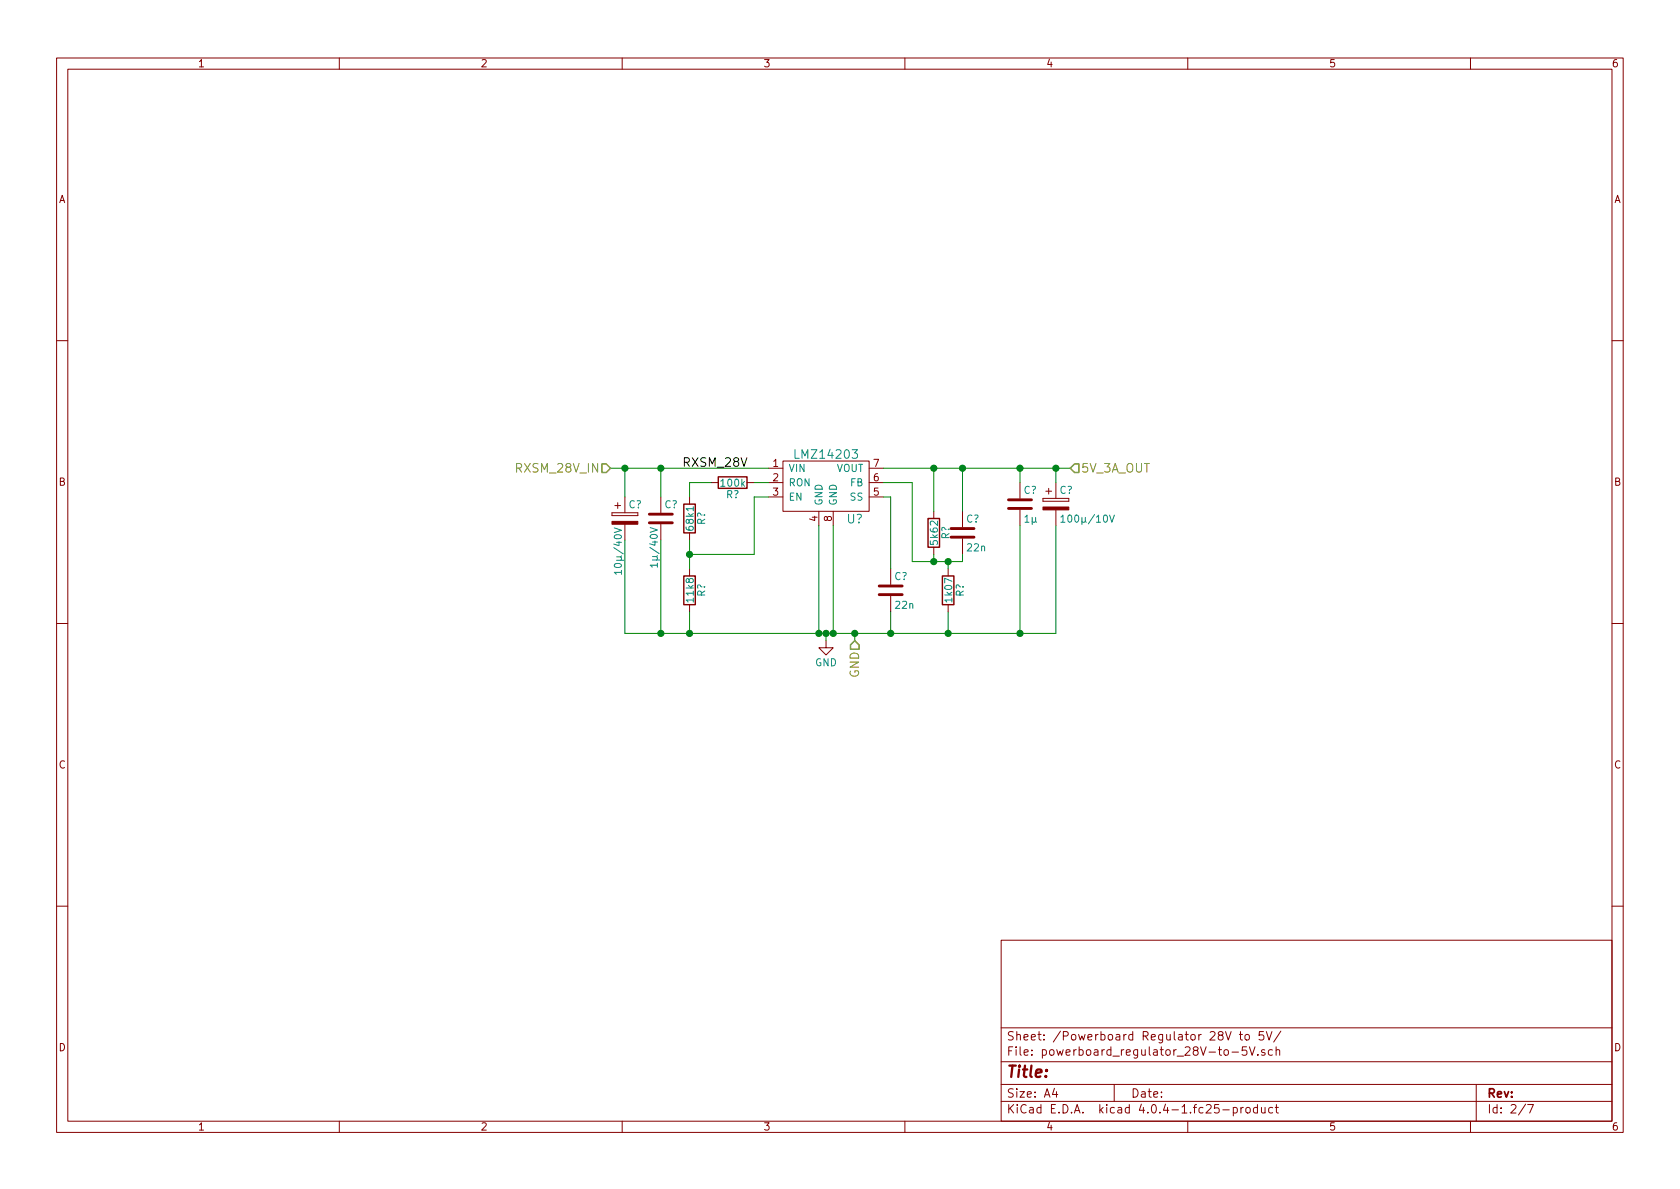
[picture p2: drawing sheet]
<svg xmlns="http://www.w3.org/2000/svg" width="297mm" height="210mm" viewBox="0 0 297 210" stroke-linecap="round" stroke-linejoin="round" font-family="sans-serif">
<g fill="none" stroke="#840000" stroke-width=".18">
<path d="M10 10.3h277v189.9h-277zM12 12.2h273v186.1h-273zM60 10.3v1.9M110 10.3v1.9M160 10.3v1.9M210 10.3v1.9M260 10.3v1.9M10 60.2h2M285 60.2h2M108.2 90.7v.5zM108.2 91.2h4.6zM108.2 90.7h4.6z"/>
<path d="M108.7 89.4h1M109.2 88.9v1M110.5 87.9v2.8M110.5 92.7v2.8M112.8 90.7v.5zM116.8 87.9v2.8M116.8 92.7v2.8M121.9 87.9v1.2M121.9 94.2v1.3M125.7 85.3h1.3M132.1 85.3h1.2M135.9 82.8h2.5"/>
<path d="M135.9 85.3h2.5M135.9 87.9h2.5M138.4 81.5h15.3v8.9h-15.3zM144.8 90.4v2.6M147.3 90.4v2.6M153.7 82.8h2.5M153.7 85.3h2.5M153.7 87.9h2.5M165.1 90.4v1.3M165.1 96.8v1.2M170.2 90.4v2.8M170.2 95.2v2.8"/>
<path d="M180.3 85.3v2.8M180.3 90.2v2.8M184.4 88.1v.5zM184.4 88.6h4.6zM184.4 88.1h4.6zM184.9 86.9h1M185.4 86.4v1M186.7 85.3v2.8M186.7 90.2v2.8M189 88.1v.5zM10 110.3h2M121.9 100.6v1.2"/>
<path d="M121.9 106.9v1.3M146 113.3v1.2h1.3l-1.3 1.3-1.2-1.3h1.2M157.5 100.6v2.8M157.5 105.4v2.8M167.6 100.6v1.2M167.6 106.9v1.3M285 110.3h2M10 160.2h2M177 166.3h108v32h-108zM285 160.2h2M60 198.3v1.9M110 198.3v1.9"/>
<path d="M160 198.3v1.9M177 194.8h108M177 191.8h108M177 187.8h108M177 181.8h108M186.4 192.5l-.3 1h.9M186.8 193v1M197 191.8v3M210 198.3v1.9M216.2 196.3h1.1M216.7 182.4l.5 1.5 .5-1.5M217.8 186h1.2"/>
<path d="M218.1 195.9l.4-.1 .3 .3-.2 .6h-.5M218.1 195.8v1.5M219.1 182.9h.6M219.3 182.4v1.3l.4 .2M219.4 195.8v1M219.8 195.8l-.4 .3M220.2 183.1l.2-.2 .4 .2 .1 .5-.1 .2-.4 .1-.2-.1zM220.3 196l.2-.2 .5 .2 .1 .5-.2 .2-.4 .1-.2-.1zM220.4 185.1h-.7l-.1 .7 .2-.1h.5l.2 .3-.1 .5-.2 .1-.6-.1M220.9 185.1l.5 1.5 .5-1.5M222.3 195.9l-.4-.1-.3 .3 .1 .6 .2 .1 .4-.1M222.3 195.3v1.5"/>
<path d="M222.4 186.5v.1M223 195.8l.1 .9 .4 .1 .2-.1M223.4 182.4h-.7l-.1 .7 .2-.1 .5 .1 .2 .2-.1 .5-.2 .1-.6-.1M223.6 185.7a.37 .37 0 0 0-.6 .1l.1 .2 .5 .2 .1 .1-.2 .3-.5-.1M223.7 195.8v1M223.9 182.4l.5 1.5 .5-1.5M225 185.7l-.5-.1-.2 .3v.6l.2 .1 .5-.1M225 195.9l-.4-.1-.3 .3 .1 .6 .2 .1 .4-.1M225.5 195.8h.5M225.6 185.7l.2-.1 .4 .1 .1 .9M225.6 185.1v1.5M225.7 195.3v1.3l.3 .2"/>
<path d="M226.5 182.3l-1.3 2M260 198.3v1.9M261 191.8v6.5M269.7 195.2l-1.2 2M270.1 195.3h1l-.6 1.5"/>
</g>
<g fill="#840000" stroke="#840000" stroke-width=".18">
<path d="M108.2 92.2h4.6v.5h-4.6z"/>
<path d="M184.4 89.7h4.6v.5h-4.6z"/>
</g>
<path d="M108.6 93.3l1.3 .5-1.3 .4M115 93.3l1.2 .4-1.2 .4M116.2 99.9h-1.2l.3 .4M116.2 99.6v.7M187.6 91.4l.3-.3v1.2M187.6 92.3h.7M196.2 91.1l.4 1.2 .4-1.2M109.9 101.2h-1.3l.4 .4M109.9 100.9v.7" fill="none" stroke="#008484" stroke-width=".18"/>
<path d="M114.8 92.5h4.1M114.8 90.9h4.1M168.1 95h4.1M168.1 93.5h4.1M178.3 89.9h4.1M178.3 88.4h4.1M155.4 105.2h4.1M155.4 103.6h4.1" fill="none" stroke="#840000" stroke-width=".51"/>
<path d="M120.9 89.1h2v5.1h-2zM127 84.3h5.1v2.1h-5.1zM164.1 91.7h2v5.1h-2zM120.9 101.8h2v5.1h-2zM166.6 101.8h2.1v5.1h-2.1z" fill="none" stroke="#840000" stroke-width=".25"/>
<g fill="none" stroke="#008400" stroke-width=".18">
<path d="M107.9 82.8h28M110.5 82.8v5.1M116.8 82.8v5.1M116.8 95.5v16.5M121.9 95.5v5.1M125.7 85.3h-3.8v2.6M133.3 85.3h2.6M135.9 87.9h-2.6v10.1h-11.4M144.8 93v19M147.3 93v19M156.2 82.8h33M156.2 85.3h5.1v14h8.9v-1.3"/>
<path d="M156.2 87.9h1.3v12.7M165.1 82.8v7.6M165.1 98v1.3M167.6 99.3v1.3M170.2 82.8v7.6M180.3 82.8v2.5M180.3 93v19M186.7 93v19h-76.2v-16.5M186.7 82.8v2.5M121.9 108.2v3.8M146 112v1.3M151.1 112v1.3"/>
<path d="M157.5 108.2v3.8M167.6 108.2v3.8"/>
</g>
<g fill="#008400" stroke="#008400" stroke-width=".25">
<circle cx="165.1" cy="82.8" r=".51"/>
<circle cx="170.2" cy="82.8" r=".51"/>
<circle cx="165.1" cy="99.3" r=".51"/>
<circle cx="167.6" cy="99.3" r=".51"/>
<circle cx="146.1" cy="112" r=".51"/>
<circle cx="121.9" cy="98" r=".51"/>
<circle cx="116.8" cy="82.8" r=".51"/>
<circle cx="121.9" cy="112" r=".51"/>
<circle cx="116.8" cy="112" r=".51"/>
<circle cx="157.5" cy="112" r=".51"/>
<circle cx="167.6" cy="112" r=".51"/>
<circle cx="180.3" cy="112" r=".51"/>
<circle cx="180.3" cy="82.8" r=".51"/>
<circle cx="186.7" cy="82.8" r=".51"/>
<circle cx="144.8" cy="112" r=".51"/>
<circle cx="147.3" cy="112" r=".51"/>
<circle cx="110.5" cy="82.8" r=".51"/>
<circle cx="151.1" cy="112" r=".51"/>
</g>
<path d="M106.4 82h.8l.7 .8-.7 .8h-.8zM190 82h.8v1.6h-.8l-.8-.8zM151.1 113.3l.8 .7v.8h-1.5v-.8z" fill="none" stroke="#848400" stroke-width=".25"/>
<text font-size="2.8" fill="#840000" x="178" y="190.5">Title:</text>
<g font-size="2.1" fill="#848400">
<text x="91.6" y="83.6">RXSM_28V_IN</text>
<text x="191.2" y="83.6">5V_3A_OUT</text>
<text x="151.9" y="119.9" transform="rotate(-90 151.9 119.9)">GND</text>
</g>
<text font-size="2.1" x="120.6" y="82.5">RXSM_28V</text>
<g font-size="2.1" fill="#008484">
<text x="140.9" y="81.1">LMZ14203</text>
<text x="149.7" y="92.6">U?</text>
</g>
<g font-size="2.1" fill="#840000">
<text x="178" y="184">Sheet: /Powerboard Regulator 28V to 5V/</text>
<text x="178" y="186.7">File: powerboard_regulator_28V-to-5V.sch</text>
<text x="178" y="196.9">KiCad E.D.A. kicad 4.0.4-1.fc25-product</text>
<text x="178" y="194.1">Size: A4</text>
<text x="200" y="194.1">Date:</text>
<text x="263" y="194.1">Rev:</text>
<text x="263" y="196.9">Id: 2/7</text>
</g>
<g font-size="1.8" fill="#840000">
<text x="35" y="11.9">1</text>
<text x="85" y="11.9">2</text>
<text x="135" y="11.9">3</text>
<text x="185" y="11.9">4</text>
<text x="235" y="11.9">5</text>
<text x="285" y="11.9">6</text>
<text x="10.4" y="35.9">A</text>
<text x="285.4" y="35.9">A</text>
<text x="136.7" y="82.5">1</text>
<text x="154.5" y="82.5">7</text>
<text x="10.4" y="85.9">B</text>
<text x="136.7" y="85.1">2</text>
<text x="136.7" y="87.6">3</text>
<text x="154.5" y="87.6">5</text>
<text x="154.5" y="85.1">6</text>
<text x="285.4" y="85.9">B</text>
<text x="144.5" y="92.2" transform="rotate(-90 144.5 92.2)">4</text>
<text x="147.1" y="92.2" transform="rotate(-90 147.1 92.2)">8</text>
<text x="10.4" y="135.9">C</text>
<text x="285.4" y="135.9">C</text>
<text x="10.4" y="185.9">D</text>
<text x="285.4" y="185.9">D</text>
<text x="35" y="199.9">1</text>
<text x="85" y="199.9">2</text>
<text x="135" y="199.9">3</text>
<text x="185" y="199.9">4</text>
<text x="235" y="199.9">5</text>
<text x="285" y="199.9">6</text>
</g>
<g font-size="1.8" fill="#008484">
<text x="139.4" y="83.4">VIN</text>
<text x="147.8" y="83.4">VOUT</text>
<text x="111.1" y="89.9">C?</text>
<text x="117.5" y="89.9">C?</text>
<text x="127.6" y="86">100k</text>
<text x="128.4" y="88.1">R?</text>
<text x="139.4" y="86">RON</text>
<text x="139.4" y="88.5">EN</text>
<text x="145.4" y="89.4" transform="rotate(-90 145.4 89.4)">GND</text>
<text x="148" y="89.4" transform="rotate(-90 148 89.4)">GND</text>
<text x="150.3" y="88.5">SS</text>
<text x="150.3" y="86">FB</text>
<text x="181" y="87.3">C?</text>
<text x="187.3" y="87.3">C?</text>
<text x="122.6" y="93.6" transform="rotate(-90 122.6 93.6)">68k1</text>
<text x="124.7" y="92.8" transform="rotate(-90 124.7 92.8)">R?</text>
<text x="167.8" y="95.4" transform="rotate(-90 167.8 95.4)">R?</text>
<text x="170.8" y="92.4">C?</text>
<text x="181.2" y="92.4">1µ</text>
<text x="188.4" y="92.4">100µ/10V</text>
<text x="109.9" y="100.9" transform="rotate(-90 109.9 100.9)">10µ/40V</text>
<text x="116.3" y="99.7" transform="rotate(-90 116.3 99.7)">1µ/40V</text>
<text x="165.8" y="96.2" transform="rotate(-90 165.8 96.2)">5k62</text>
<text x="171.1" y="97.5">22n</text>
<text x="122.6" y="106.3" transform="rotate(-90 122.6 106.3)">11k8</text>
<text x="124.7" y="105.5" transform="rotate(-90 124.7 105.5)">R?</text>
<text x="158.1" y="102.6">C?</text>
<text x="158.4" y="107.6">22n</text>
<text x="168.4" y="106.3" transform="rotate(-90 168.4 106.3)">1k07</text>
<text x="170.4" y="105.5" transform="rotate(-90 170.4 105.5)">R?</text>
<text x="144.1" y="117.8">GND</text>
</g>
</svg>
